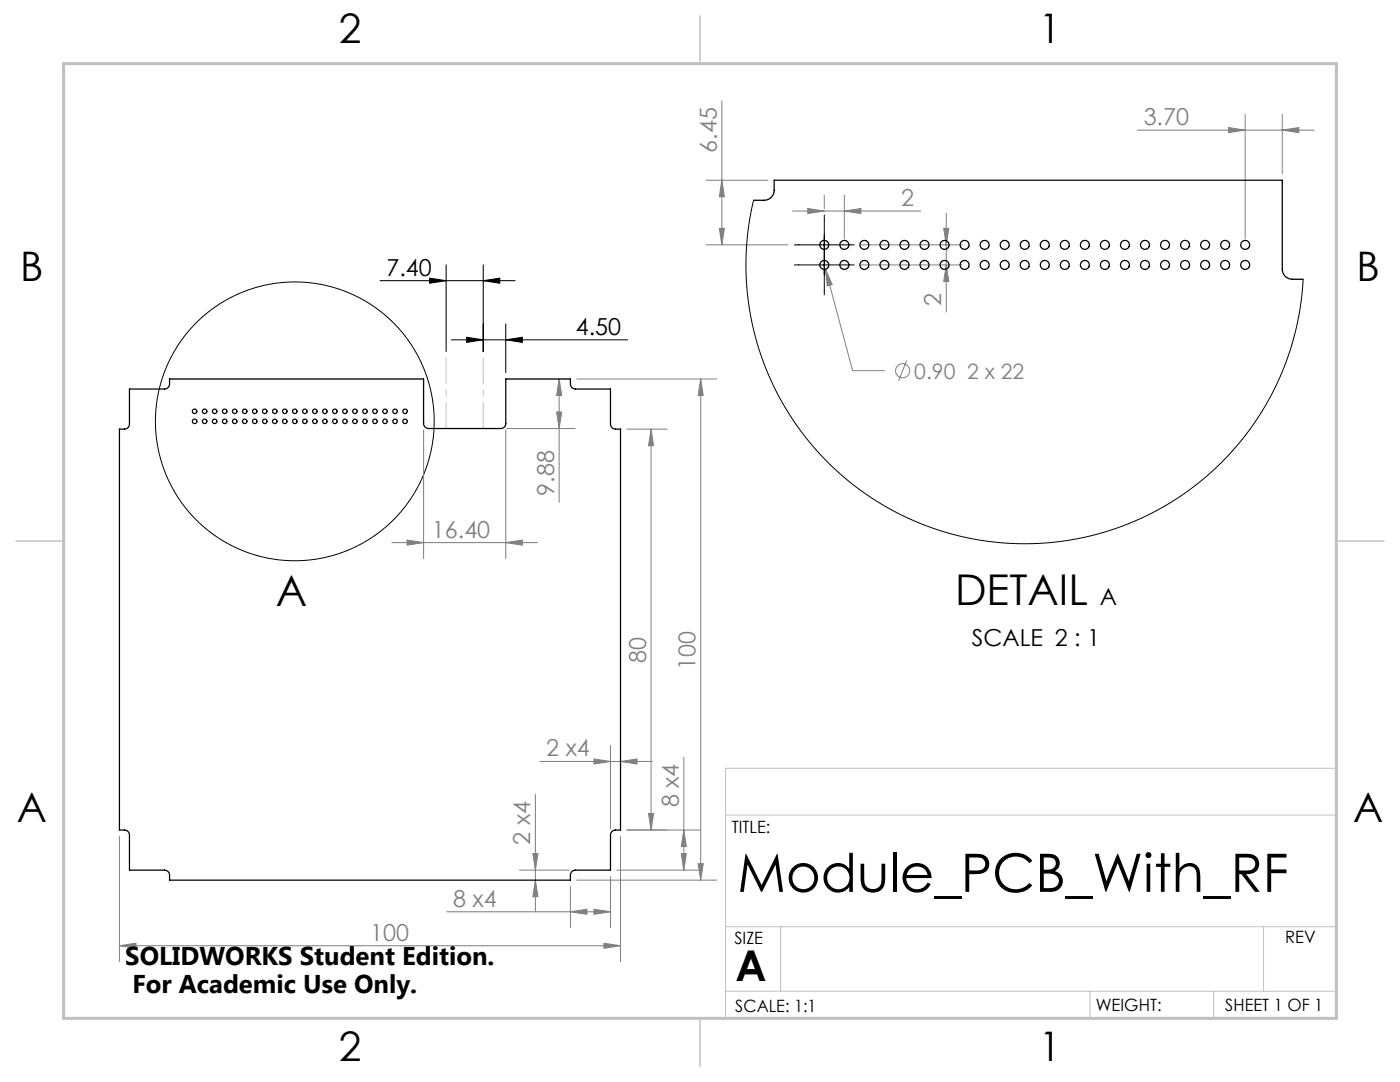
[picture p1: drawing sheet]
<svg xmlns="http://www.w3.org/2000/svg" width="279mm" height="216mm" viewBox="0 0 279 216" stroke-linecap="round" stroke-linejoin="round" font-family="sans-serif">
<g fill="none" stroke="#808080" stroke-width=".2">
<path d="M140.9 36h12.3M144.1 36l.5 3.3h-1zM144.1 20.1v28.8M164.5 38.9v2.7M168.5 38.9v8.7M227 26h35.3M245.2 25.5l3.3 .5-3.3 .5zM248.5 22.8v24.8M255.9 26l3.3-.5v1zM255.9 22.8v11.9M140.9 48.9h16.4M143.6 45.6h1l-.5 3.3z"/>
<path d="M158.2 42.1h25.6M161.2 41.6l3.3 .5-3.3 .5zM164.7 53.7l1.4 3.1-1 .3zM164.7 53.7l5.5 20.3h6.3M168.5 42.1l3.3-.5v1zM171.8 48.9h20.2M171.8 52.9h20.2M188.3 45.6h1.1l-.6 3.3zM188.8 42.5v19.8M188.8 52.9l.6 3.3h-1.1zM111.6 75.6v24.6M111.6 75.6l.5 3.3h-1z"/>
<path d="M115.1 75.6h27.9M139.8 75.6l.5 3.3h-1zM139.8 75.6v100M180.9 72l-1.6 4M84.5 85.8v25.6M100.9 85.8v25.6M101.2 85.5h13.6M111.1 82.2h1l-.5 3.3zM125.1 85.6h8M129.9 85.6l.5 3.3h-1zM129.9 85.6v80M78.2 108.3h29.1"/>
<path d="M81.2 107.8l3.3 .5-3.3 .5zM100.9 108.3l3.3-.5v1zM106.8 158.5v23.5M107.7 151.9h22.5M118.5 151.4l3.3 .5-3.3 .6zM121.8 148.8v16.6M123.8 151.9l3.3-.5v1.1zM136.5 151.1v22.5M23.8 166.9v25M103.7 173.6h9.9M106.3 170.3h1.1l-.6 3.3zM106.8 175.6l.6 3.3h-1.1z"/>
<path d="M113.8 176.9v8.2M115.1 175.6h27.9M121.8 174.9v10.2M123.1 173.6h16.5M123.8 166.9v25M125.1 165.6h14.5M129.4 162.3h1l-.5 3.3zM136 170.3h1l-.5 3.3zM136.5 165.6l.5 3.3h-1zM139.3 172.3h1l-.5 3.3zM23.8 188.7l3.3-.5v1zM23.8 188.7h100"/>
<path d="M89.2 181.9h32.6M113.8 181.9l3.3-.5v1zM118.5 181.4l3.3 .5-3.3 .5zM120.5 188.2l3.3 .5-3.3 .5z"/>
<circle cx="180.1" cy="74" r="1.41"/>
</g>
<g fill="none" stroke="#000" stroke-width=".2">
<path d="M75.8 56h27M85.7 55.5l3.3 .5-3.3 .5zM89 52.8v17.4M96.4 56l3.3-.5v1zM96.4 52.8v17.4M158.5 48.9h12M158.5 52.9h12M164.5 42.9v15.9M90.1 67.8h35.2M93.1 67.3l3.3 .5-3.3 .5zM100.9 67.8l3.3-.5v1zM100.9 64.6v9.8"/>
<circle cx="58.8" cy="84.1" r="27.8"/>
</g>
<path d="M89 85.5v-14.1M96.4 85.5v-14.1" fill="none" stroke="#c0c0c0" stroke-width=".2" stroke-dasharray="15.2 1.3 1.3 1.3" stroke-dashoffset="10.1"/>
<path d="M144.8 162.6h121.9M144.8 197.8h121.9M144.8 184.9h121.9M155.8 184.9v12.9M217.5 197.8v5.4M242.2 197.8v5.4M252.2 184.9v12.9M26.8 203.2h239.9v-49.9h-121.9v49.9" fill="none" stroke="#c0c0c0" stroke-width=".2"/>
<path d="M139.7 3.2v9.5M3.2 107.9h9.5M266.7 107.9h9.5M139.7 203.2v9.5" fill="none" stroke="#c0c0c0" stroke-width=".3"/>
<path d="M12.7 12.7h254v190.5h-254z" fill="none" stroke="#c0c0c0" stroke-width=".6"/>
<path d="M85.7 55.5l3.3 .5-3.3 .5zM96.4 56l3.3-.5v1zM93.1 67.3l3.3 .5-3.3 .5zM100.9 67.8l3.3-.5v1z" fill="#000"/>
<g fill="#808080">
<path d="M164.7 53.7l1.4 3.1-1 .3z"/>
<path d="M120.5 188.2l3.3 .5-3.3 .5zM23.8 188.7l3.3-.5v1z"/>
<path d="M118.5 151.4l3.3 .5-3.3 .6zM123.8 151.9l3.3-.5v1.1zM81.2 107.8l3.3 .5-3.3 .5zM100.9 108.3l3.3-.5v1zM161.2 41.6l3.3 .5-3.3 .5zM168.5 42.1l3.3-.5v1zM245.2 25.5l3.3 .5-3.3 .5zM255.9 26l3.3-.5v1z"/>
<path d="M136 170.3h1l-.5 3.3zM136.5 165.6l.5 3.3h-1z"/>
<path d="M106.8 175.6l.6 3.3h-1.1zM106.3 170.3h1.1l-.6 3.3zM129.4 162.3h1l-.5 3.3zM129.9 85.6l.5 3.3h-1z"/>
<path d="M143.6 45.6h1l-.5 3.3zM144.1 36l.5 3.3h-1z"/>
<path d="M139.8 75.6l.5 3.3h-1zM139.3 172.3h1l-.5 3.3zM111.6 75.6l.5 3.3h-1zM111.1 82.2h1l-.5 3.3zM188.3 45.6h1.1l-.6 3.3zM188.8 52.9l.6 3.3h-1.1z"/>
<path d="M113.8 181.9l3.3-.5v1zM118.5 181.4l3.3 .5-3.3 .5z"/>
</g>
<g fill="none" stroke="#000" stroke-width=".25">
<path d="M150.4 40h2.1a2 2 0 0 0 2-2v-2h101.4v17.7a2 2 0 0 0 2 2h2.2M25.8 77.6h7a1 1 0 0 0 1-1v-1h50.7v8.9a1 1 0 0 0 1 1h14.4a1 1 0 0 0 1-1v-8.9h12.9v1a1 1 0 0 0 1 1h7v7a1 1 0 0 0 1 1h1v80h-1a1 1 0 0 0-1 1v7h-7a1 1 0 0 0-1 1v1h-80v-1a1 1 0 0 0-1-1h-7v-7a1 1 0 0 0-1-1h-1v-80h1a1 1 0 0 0 1-1z"/>
<circle cx="164.5" cy="52.9" r=".9"/>
<circle cx="164.5" cy="48.9" r=".9"/>
<circle cx="168.5" cy="48.9" r=".9"/>
<circle cx="168.5" cy="52.9" r=".9"/>
<circle cx="172.5" cy="48.9" r=".9"/>
<circle cx="172.5" cy="52.9" r=".9"/>
<circle cx="176.5" cy="52.9" r=".9"/>
<circle cx="176.5" cy="48.9" r=".9"/>
<circle cx="180.5" cy="48.9" r=".9"/>
<circle cx="180.5" cy="52.9" r=".9"/>
<circle cx="184.5" cy="48.9" r=".9"/>
<circle cx="184.5" cy="52.9" r=".9"/>
<circle cx="188.5" cy="52.9" r=".9"/>
<circle cx="188.5" cy="48.9" r=".9"/>
<circle cx="192.5" cy="52.9" r=".9"/>
<circle cx="192.5" cy="48.9" r=".9"/>
<circle cx="196.5" cy="52.9" r=".9"/>
<circle cx="196.5" cy="48.9" r=".9"/>
<circle cx="200.5" cy="52.9" r=".9"/>
<circle cx="200.5" cy="48.9" r=".9"/>
<circle cx="204.5" cy="48.9" r=".9"/>
<circle cx="204.5" cy="52.9" r=".9"/>
<circle cx="208.5" cy="48.9" r=".9"/>
<circle cx="208.5" cy="52.9" r=".9"/>
<circle cx="212.5" cy="48.9" r=".9"/>
<circle cx="212.5" cy="52.9" r=".9"/>
<circle cx="216.5" cy="48.9" r=".9"/>
<circle cx="216.5" cy="52.9" r=".9"/>
<circle cx="220.5" cy="48.9" r=".9"/>
<circle cx="220.5" cy="52.9" r=".9"/>
<circle cx="224.5" cy="52.9" r=".9"/>
<circle cx="224.5" cy="48.9" r=".9"/>
<circle cx="228.5" cy="48.9" r=".9"/>
<circle cx="228.5" cy="52.9" r=".9"/>
<circle cx="232.5" cy="48.9" r=".9"/>
<circle cx="232.5" cy="52.9" r=".9"/>
<circle cx="236.5" cy="52.9" r=".9"/>
<circle cx="236.5" cy="48.9" r=".9"/>
<circle cx="240.5" cy="48.9" r=".9"/>
<circle cx="240.5" cy="52.9" r=".9"/>
<circle cx="244.5" cy="48.9" r=".9"/>
<circle cx="244.5" cy="52.9" r=".9"/>
<circle cx="248.5" cy="52.9" r=".9"/>
<circle cx="248.5" cy="48.9" r=".9"/>
<circle cx="38.8" cy="82.1" r=".45"/>
<circle cx="38.8" cy="84.1" r=".45"/>
<circle cx="40.8" cy="82.1" r=".45"/>
<circle cx="40.8" cy="84.1" r=".45"/>
<circle cx="42.8" cy="82.1" r=".45"/>
<circle cx="42.8" cy="84.1" r=".45"/>
<circle cx="44.8" cy="82.1" r=".45"/>
<circle cx="44.8" cy="84.1" r=".45"/>
<circle cx="46.8" cy="82.1" r=".45"/>
<circle cx="46.8" cy="84.1" r=".45"/>
<circle cx="48.8" cy="82.1" r=".45"/>
<circle cx="48.8" cy="84.1" r=".45"/>
<circle cx="50.8" cy="82.1" r=".45"/>
<circle cx="50.8" cy="84.1" r=".45"/>
<circle cx="52.8" cy="82.1" r=".45"/>
<circle cx="52.8" cy="84.1" r=".45"/>
<circle cx="54.8" cy="82.1" r=".45"/>
<circle cx="54.8" cy="84.1" r=".45"/>
<circle cx="56.8" cy="82.1" r=".45"/>
<circle cx="56.8" cy="84.1" r=".45"/>
<circle cx="58.8" cy="82.1" r=".45"/>
<circle cx="58.8" cy="84.1" r=".45"/>
<circle cx="60.8" cy="82.1" r=".45"/>
<circle cx="60.8" cy="84.1" r=".45"/>
<circle cx="62.8" cy="82.1" r=".45"/>
<circle cx="62.8" cy="84.1" r=".45"/>
<circle cx="64.8" cy="82.1" r=".45"/>
<circle cx="64.8" cy="84.1" r=".45"/>
<circle cx="66.8" cy="82.1" r=".45"/>
<circle cx="66.8" cy="84.1" r=".45"/>
<circle cx="68.8" cy="82.1" r=".45"/>
<circle cx="68.8" cy="84.1" r=".45"/>
<circle cx="70.8" cy="82.1" r=".45"/>
<circle cx="70.8" cy="84.1" r=".45"/>
<circle cx="72.8" cy="82.1" r=".45"/>
<circle cx="72.8" cy="84.1" r=".45"/>
<circle cx="74.8" cy="82.1" r=".45"/>
<circle cx="74.8" cy="84.1" r=".45"/>
<circle cx="76.8" cy="82.1" r=".45"/>
<circle cx="76.8" cy="84.1" r=".45"/>
<circle cx="78.8" cy="82.1" r=".45"/>
<circle cx="78.8" cy="84.1" r=".45"/>
<circle cx="80.8" cy="82.1" r=".45"/>
<circle cx="80.8" cy="84.1" r=".45"/>
</g>
<path d="M150.4 40l-1 5.6-.5 5.8 .1 5.7 .8 5.7 1.3 5.7 1.9 5.4 2.5 5.3 3 4.9 3.4 4.6 3.9 4.1 4.3 3.8 4.8 3.4 5.2 2.8 5.2 2.3 5.6 1.7 5.6 1.1 5.9 .6 5.7-.1 5.7-.7 5.7-1.3 5.4-1.8 5.2-2.3 4.9-2.9 4.8-3.5 4.2-3.8 3.9-4.4 3.3-4.7 3-5.1 2.3-5.2 1.8-5.6 1.2-5.6 .6-5.8" fill="none" stroke="#000" stroke-width=".2"/>
<text font-size="10.6" x="147.1" y="178">Module_PCB_With_RF</text>
<g font-size="8.5">
<text x="55" y="120.9">A</text>
<text x="190.6" y="120.7">DETAIL</text>
<text x="146.8" y="195.7">A</text>
</g>
<g font-size="8.1">
<text x="67.6" y="8.5">2</text>
<text x="207.3" y="8.5">1</text>
<text x="4" y="56.1">B</text>
<text x="270.7" y="56.1">B</text>
<text x="3.3" y="164.1">A</text>
<text x="270" y="164.1">A</text>
<text x="67.6" y="211.7">2</text>
<text x="207.3" y="211.7">1</text>
</g>
<g font-size="5.1">
<text x="25" y="192.5">SOLIDWORKS Student Edition.</text>
<text x="26.4" y="198.1">For Academic Use Only.</text>
</g>
<g font-size="4.7" fill="#808080">
<text x="228.2" y="24.9">3.70</text>
<text x="143" y="30.5" transform="rotate(-90 143 30.5)">6.45</text>
<text x="179.9" y="41.1">2</text>
<text x="187.8" y="61" transform="rotate(-90 187.8 61)">2</text>
<text x="110.6" y="98.9" transform="rotate(-90 110.6 98.9)">9.88</text>
<text x="86.2" y="107.3">16.40</text>
<text x="128.9" y="132.3" transform="rotate(-90 128.9 132.3)">80</text>
<text x="138.8" y="133.6" transform="rotate(-90 138.8 133.6)">100</text>
<text x="109" y="150.9">2 x4</text>
<text x="135.5" y="161.1" transform="rotate(-90 135.5 161.1)">8 x4</text>
<text x="105.8" y="168.5" transform="rotate(-90 105.8 168.5)">2 x4</text>
<text x="90.4" y="180.9">8 x4</text>
<text x="73.9" y="187.7">100</text>
</g>
<g font-size="4.7">
<text x="77.1" y="55">7.40</text>
<text x="114.9" y="66.8">4.50</text>
<text x="219.5" y="120.6">A</text>
<text x="194" y="128.9">SCALE 2 : 1</text>
</g>
<text font-size="4.2" fill="#808080" x="182.5" y="75.5">0.90 2 x 22</text>
<g font-size="3.4">
<text x="146.1" y="166.2">TITLE:</text>
<text x="146.6" y="188.3">SIZE</text>
<text x="256.5" y="188.2">REV</text>
<text x="146.7" y="201.9">SCALE: 1:1</text>
<text x="218.7" y="201.7">WEIGHT:</text>
<text x="244.5" y="201.7">SHEET 1 OF 1</text>
</g>
</svg>
